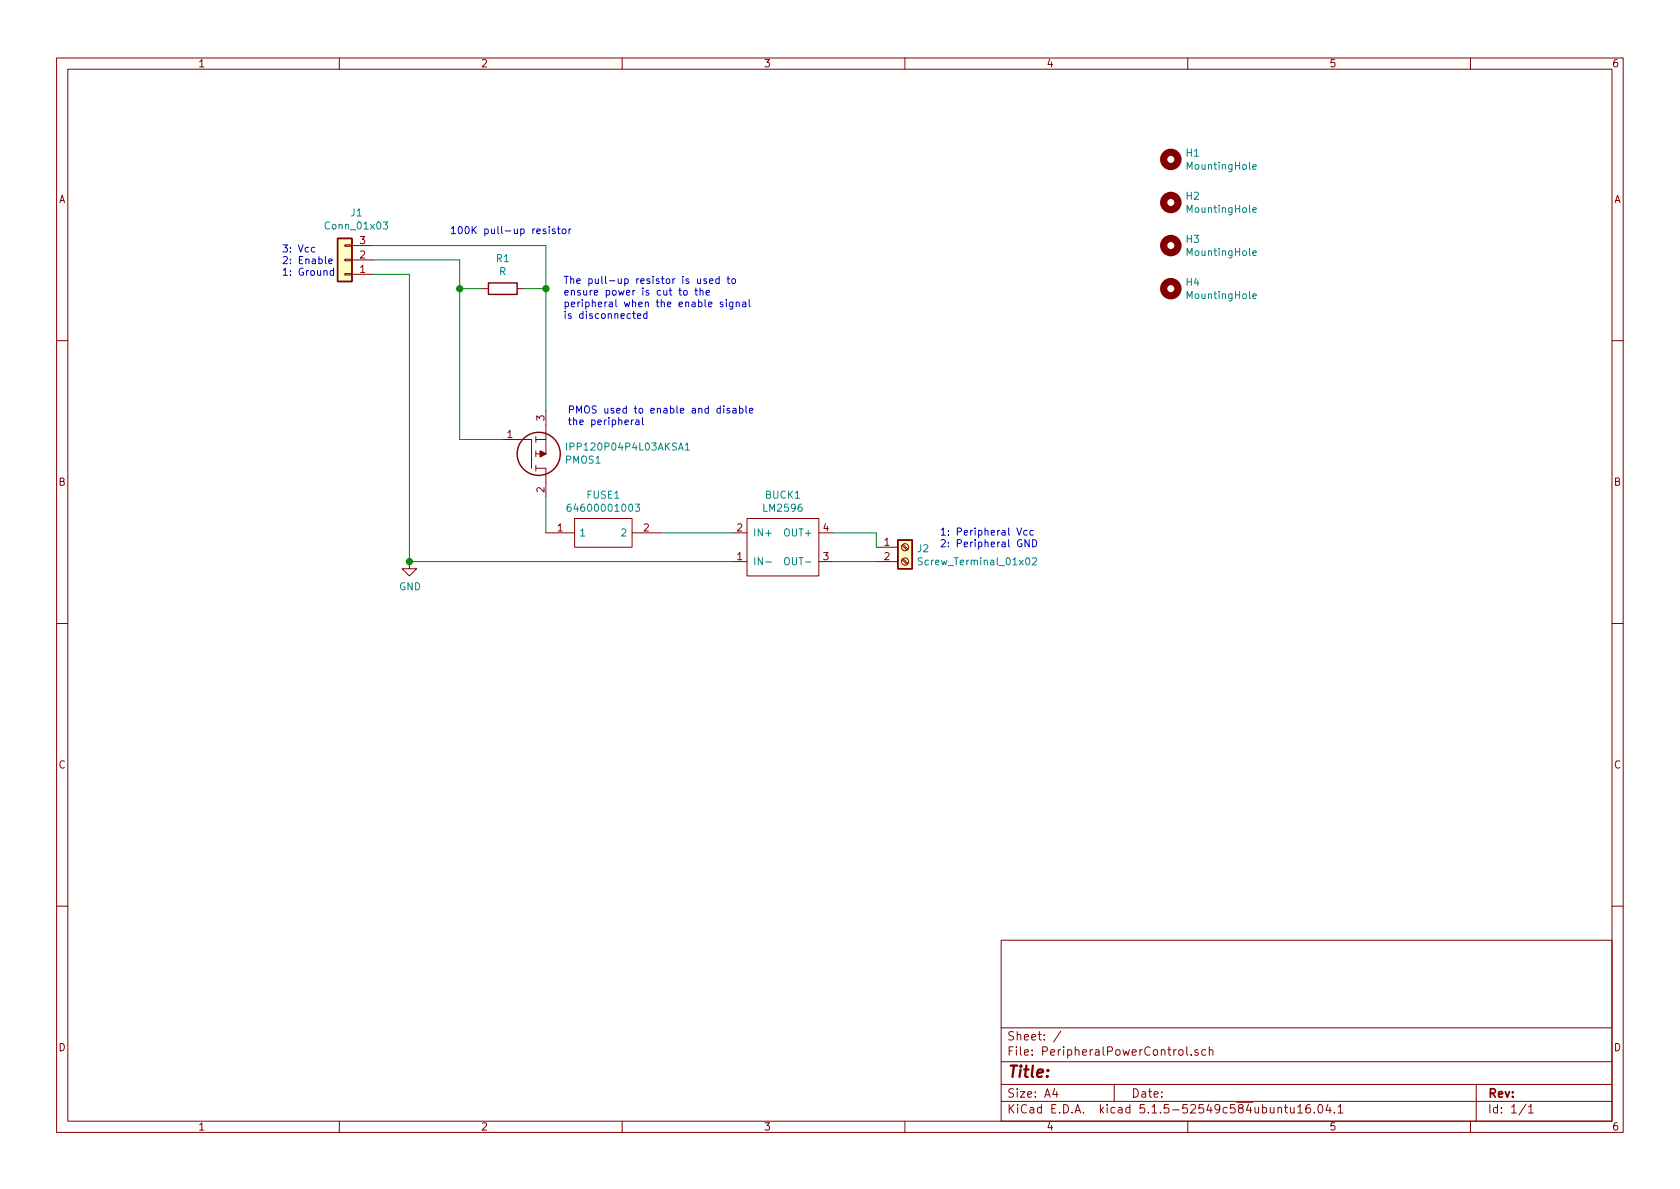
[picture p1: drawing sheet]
EESchema Schematic File Version 4
EELAYER 30 0
EELAYER END
$Descr A4 11693 8268
encoding utf-8
Sheet 1 1
Title ""
Date ""
Rev ""
Comp ""
Comment1 ""
Comment2 ""
Comment3 ""
Comment4 ""
$EndDescr
$Comp
L PeripheralPowerControl-rescue:64600001003-LibraryLoader FUSE1
U 1 1
P 3800 3700
AR Path="/5D945058" Ref="FUSE1"  Part="1" 
AR Path="/5D94BB1B/5D945058" Ref="FUSE?"  Part="1" 
AR Path="/5D97A274/5D945058" Ref="FUSE?"  Part="1" 
AR Path="/5D98E0A5/5D945058" Ref="FUSE?"  Part="1" 
AR Path="/5D98E0AC/5D945058" Ref="FUSE?"  Part="1" 
AR Path="/5D992879/5D945058" Ref="FUSE?"  Part="1" 
AR Path="/5D992880/5D945058" Ref="FUSE?"  Part="1" 
AR Path="/5D99AFA5/5D945058" Ref="FUSE?"  Part="1" 
AR Path="/5D99AFAC/5D945058" Ref="FUSE?"  Part="1" 
F 0 "FUSE1" H 4200 3965 50  0000 C CNN
F 1 "64600001003" H 4200 3874 50  0000 C CNN
F 2 "LibraryLoader:646-SERIESHOLDER" H 4450 3800 50  0001 L CNN
F 3 "https://componentsearchengine.com/Datasheets/1/64600001003.pdf" H 4450 3700 50  0001 L CNN
F 4 "Fuse Holder 5X20MM PC MNT" H 4450 3600 50  0001 L CNN "Description"
F 5 "" H 4450 3500 50  0001 L CNN "Height"
F 6 "576-64600001003" H 4450 3400 50  0001 L CNN "Mouser Part Number"
F 7 "https://www.mouser.com/Search/Refine.aspx?Keyword=576-64600001003" H 4450 3300 50  0001 L CNN "Mouser Price/Stock"
F 8 "LITTELFUSE" H 4450 3200 50  0001 L CNN "Manufacturer_Name"
F 9 "64600001003" H 4450 3100 50  0001 L CNN "Manufacturer_Part_Number"
	1    3800 3700
	1    0    0    -1  
$EndComp
$Comp
L PeripheralPowerControl-rescue:IPP120P04P4L03AKSA1-LibraryLoader PMOS1
U 1 1
P 3500 3050
AR Path="/5D945064" Ref="PMOS1"  Part="1" 
AR Path="/5D94BB1B/5D945064" Ref="PMOS?"  Part="1" 
AR Path="/5D97A274/5D945064" Ref="PMOS?"  Part="1" 
AR Path="/5D98E0A5/5D945064" Ref="PMOS?"  Part="1" 
AR Path="/5D98E0AC/5D945064" Ref="PMOS?"  Part="1" 
AR Path="/5D992879/5D945064" Ref="PMOS?"  Part="1" 
AR Path="/5D992880/5D945064" Ref="PMOS?"  Part="1" 
AR Path="/5D99AFA5/5D945064" Ref="PMOS?"  Part="1" 
AR Path="/5D99AFAC/5D945064" Ref="PMOS?"  Part="1" 
F 0 "PMOS1" H 3930 3196 50  0000 L CNN
F 1 "IPP120P04P4L03AKSA1" H 3930 3105 50  0000 L CNN
F 2 "LibraryLoader:TO254P440X1000X2110-3P" H 3950 3000 50  0001 L CNN
F 3 "https://componentsearchengine.com/Datasheets/1/IPP120P04P4L03AKSA1.pdf" H 3950 2900 50  0001 L CNN
F 4 "MOSFET P-Ch 40V 120A OptiMOS-P2 TO-220" H 3950 2800 50  0001 L CNN "Description"
F 5 "4.4" H 3950 2700 50  0001 L CNN "Height"
F 6 "726-IPP120P04P4L03AK" H 3950 2600 50  0001 L CNN "Mouser Part Number"
F 7 "https://www.mouser.com/Search/Refine.aspx?Keyword=726-IPP120P04P4L03AK" H 3950 2500 50  0001 L CNN "Mouser Price/Stock"
F 8 "Infineon" H 3950 2400 50  0001 L CNN "Manufacturer_Name"
F 9 "IPP120P04P4L03AKSA1" H 3950 2300 50  0001 L CNN "Manufacturer_Part_Number"
	1    3500 3050
	1    0    0    1   
$EndComp
Wire Wire Line
	3200 3050 3500 3050
$Comp
L SCR_KiCAD_Lib:LM2596 BUCK?
U 1 1
P 5450 3450
AR Path="/5D94BB1B/5D945070" Ref="BUCK?"  Part="1" 
AR Path="/5D97A274/5D945070" Ref="BUCK?"  Part="1" 
AR Path="/5D98E0A5/5D945070" Ref="BUCK?"  Part="1" 
AR Path="/5D98E0AC/5D945070" Ref="BUCK?"  Part="1" 
AR Path="/5D99AFA5/5D945070" Ref="BUCK?"  Part="1" 
AR Path="/5D99AFAC/5D945070" Ref="BUCK?"  Part="1" 
AR Path="/5D992880/5D945070" Ref="BUCK?"  Part="1" 
AR Path="/5D992879/5D945070" Ref="BUCK?"  Part="1" 
AR Path="/5D945070" Ref="BUCK1"  Part="1" 
F 0 "BUCK1" H 5450 3465 50  0000 C CNN
F 1 "LM2596" H 5450 3374 50  0000 C CNN
F 2 "SCR_KiCAD_Lib:LM2596" H 5450 3450 50  0001 C CNN
F 3 "" H 5450 3450 50  0001 C CNN
	1    5450 3450
	1    0    0    -1  
$EndComp
Wire Wire Line
	5800 3900 6100 3900
$Comp
L Connector:Screw_Terminal_01x02 J?
U 1 1
P 6300 3800
AR Path="/5D94BB1B/5D945077" Ref="J?"  Part="1" 
AR Path="/5D97A274/5D945077" Ref="J?"  Part="1" 
AR Path="/5D98E0A5/5D945077" Ref="J?"  Part="1" 
AR Path="/5D98E0AC/5D945077" Ref="J?"  Part="1" 
AR Path="/5D99AFA5/5D945077" Ref="J?"  Part="1" 
AR Path="/5D99AFAC/5D945077" Ref="J?"  Part="1" 
AR Path="/5D992880/5D945077" Ref="J?"  Part="1" 
AR Path="/5D992879/5D945077" Ref="J?"  Part="1" 
AR Path="/5D945077" Ref="J2"  Part="1" 
F 0 "J2" H 6380 3792 50  0000 L CNN
F 1 "Screw_Terminal_01x02" H 6380 3701 50  0000 L CNN
F 2 "TerminalBlock_Phoenix:TerminalBlock_Phoenix_MKDS-3-2-5.08_1x02_P5.08mm_Horizontal" H 6300 3800 50  0001 C CNN
F 3 "~" H 6300 3800 50  0001 C CNN
	1    6300 3800
	1    0    0    -1  
$EndComp
Wire Wire Line
	6100 3800 6100 3700
Wire Wire Line
	6100 3700 5800 3700
Wire Wire Line
	5100 3700 4600 3700
Wire Wire Line
	2850 1900 2850 3900
Wire Wire Line
	3200 3050 3200 2000
Wire Wire Line
	2850 3900 5100 3900
$Comp
L power:GND #PWR0101
U 1 1
P 2850 3900
F 0 "#PWR0101" H 2850 3650 50  0001 C CNN
F 1 "GND" H 2855 3727 50  0000 C CNN
F 2 "" H 2850 3900 50  0001 C CNN
F 3 "" H 2850 3900 50  0001 C CNN
	1    2850 3900
	1    0    0    -1  
$EndComp
Connection ~ 2850 3900
$Comp
L Device:R R1
U 1 1
P 3500 2000
F 0 "R1" V 3707 2000 50  0000 C CNN
F 1 "R" V 3616 2000 50  0000 C CNN
F 2 "Resistor_THT:R_Axial_DIN0204_L3.6mm_D1.6mm_P7.62mm_Horizontal" V 3430 2000 50  0001 C CNN
F 3 "~" H 3500 2000 50  0001 C CNN
	1    3500 2000
	0    -1   -1   0   
$EndComp
Wire Wire Line
	3800 1700 3800 2000
Wire Wire Line
	3650 2000 3800 2000
Wire Wire Line
	3350 2000 3200 2000
Connection ~ 3200 2000
Wire Wire Line
	3200 2000 3200 1800
$Comp
L Mechanical:MountingHole H1
U 1 1
P 8150 1100
F 0 "H1" H 8250 1146 50  0000 L CNN
F 1 "MountingHole" H 8250 1055 50  0000 L CNN
F 2 "MountingHole:MountingHole_3.2mm_M3" H 8150 1100 50  0001 C CNN
F 3 "~" H 8150 1100 50  0001 C CNN
	1    8150 1100
	1    0    0    -1  
$EndComp
$Comp
L Mechanical:MountingHole H2
U 1 1
P 8150 1400
F 0 "H2" H 8250 1446 50  0000 L CNN
F 1 "MountingHole" H 8250 1355 50  0000 L CNN
F 2 "MountingHole:MountingHole_3.2mm_M3" H 8150 1400 50  0001 C CNN
F 3 "~" H 8150 1400 50  0001 C CNN
	1    8150 1400
	1    0    0    -1  
$EndComp
$Comp
L Mechanical:MountingHole H3
U 1 1
P 8150 1700
F 0 "H3" H 8250 1746 50  0000 L CNN
F 1 "MountingHole" H 8250 1655 50  0000 L CNN
F 2 "MountingHole:MountingHole_3.2mm_M3" H 8150 1700 50  0001 C CNN
F 3 "~" H 8150 1700 50  0001 C CNN
	1    8150 1700
	1    0    0    -1  
$EndComp
$Comp
L Mechanical:MountingHole H4
U 1 1
P 8150 2000
F 0 "H4" H 8250 2046 50  0000 L CNN
F 1 "MountingHole" H 8250 1955 50  0000 L CNN
F 2 "MountingHole:MountingHole_3.2mm_M3" H 8150 2000 50  0001 C CNN
F 3 "~" H 8150 2000 50  0001 C CNN
	1    8150 2000
	1    0    0    -1  
$EndComp
Wire Wire Line
	3800 2850 3800 2000
Connection ~ 3800 2000
Wire Wire Line
	3800 3450 3800 3700
Wire Wire Line
	2850 1900 2600 1900
Wire Wire Line
	3200 1800 2600 1800
Wire Wire Line
	2600 1700 3800 1700
$Comp
L Connector_Generic:Conn_01x03 J1
U 1 1
P 2400 1800
F 0 "J1" H 2318 1475 50  0000 C CNN
F 1 "Conn_01x03" H 2318 1566 50  0000 C CNN
F 2 "Connector_JST:JST_EH_B3B-EH-A_1x03_P2.50mm_Vertical" H 2400 1800 50  0001 C CNN
F 3 "~" H 2400 1800 50  0001 C CNN
	1    2400 1800
	-1   0    0    1   
$EndComp
Text Notes 1960 1920 0    50   ~ 0
3: Vcc\n2: Enable\n1: Ground
Text Notes 3130 1630 0    50   ~ 0
100K pull-up resistor\n
Text Notes 3920 2220 0    50   ~ 0
The pull-up resistor is used to\nensure power is cut to the\nperipheral when the enable signal\nis disconnected\n
Text Notes 3950 2960 0    50   ~ 0
PMOS used to enable and disable\nthe peripheral
Text Notes 6540 3810 0    50   ~ 0
1: Peripheral Vcc\n2: Peripheral GND
$EndSCHEMATC
